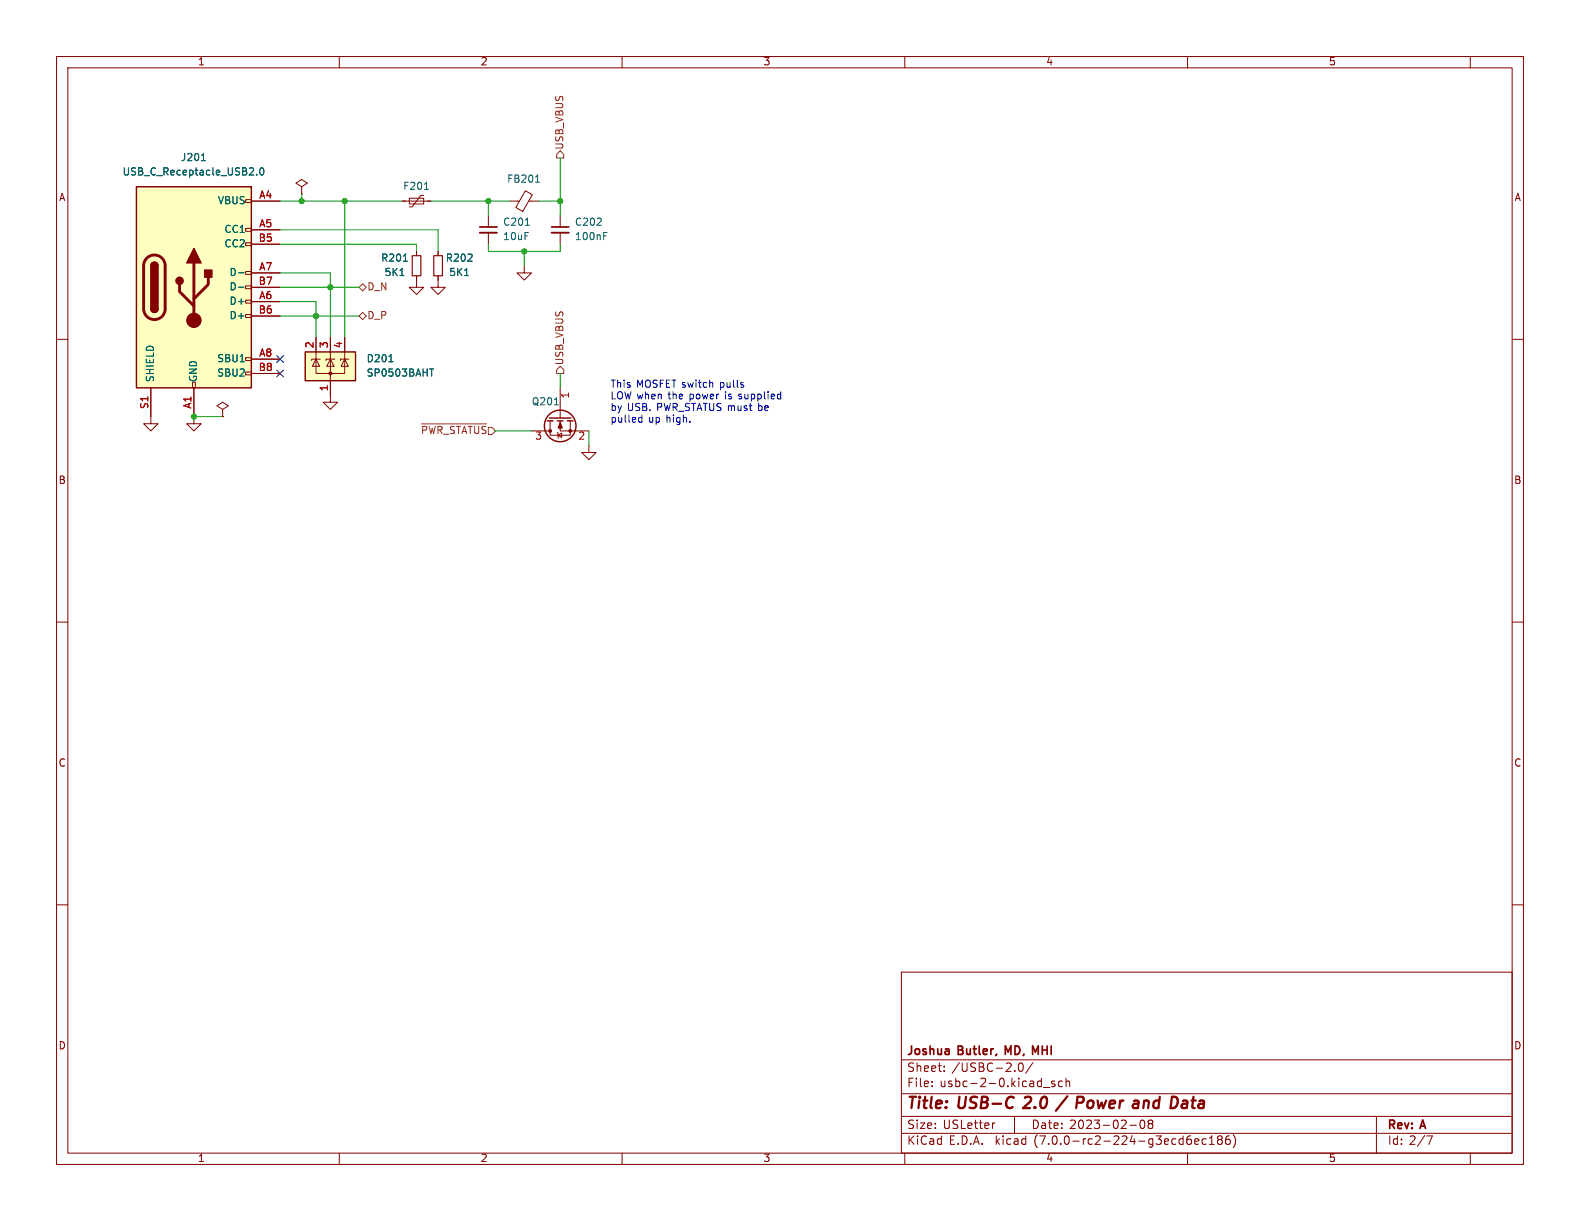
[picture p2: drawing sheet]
<svg xmlns="http://www.w3.org/2000/svg" width="279mm" height="216mm" viewBox="0 0 279 216" stroke-linecap="round" stroke-linejoin="round" font-family="sans-serif">
<g fill="none" stroke="#840000" stroke-width=".18">
<path d="M10 10h259.4v195.9h-259.4zM12 12h255.4v191.9h-255.4zM60 10v2M110 10v2M160 10v2M210 10v2M260 10v2M43.4 35.3h1v.5h-1zM44.4 35.6h5.1M53.3 33l1.1-.6-1.1-.6-1 .6 1 .6v1.3M53.3 34.3h.1M71.1 35.6h5.1"/>
<path d="M72.4 35.1h2.5v1h-2.5zM74.9 34.5h-.5l-1.5 2.1h-.5M86.4 38.1v2M90.2 35.6h1.6M92.9 33.7l1.2 .7-1.7 3-1.2-.7zM93.5 35.6h1.7M99.1 38.1v2M10 60h2M43.4 55.6h1v.5h-1zM43.4 53.1h1v.5h-1zM43.4 50.5h1v.6h-1zM43.4 48h1v.5h-1z"/>
<path d="M43.4 42.9h1v.5h-1zM43.4 40.4h1v.5h-1zM44.4 40.6h5.1M44.4 53.3h5.1M44.4 48.3h5.1M44.4 43.2h5.1M44.4 55.9h5.1M44.4 50.8h5.1M55.9 59.7v3.8M58.4 59.7v11.4h1.3l-1.3 1.3-1.3-1.3h1.3M61 59.7v3.8M73.7 48.8v2h1.2l-1.2 1.3-1.3-1.3h1.3"/>
<path d="M73.7 44.5v.7M77.5 48.8v2h1.2l-1.2 1.3-1.3-1.3h1.3M77.5 44.5v.7M86.4 41.1v2.1M92.7 47v1.3h1.3l-1.3 1.2-1.3-1.2h1.3M99.1 41.1v2.1M267.4 60h2M26.7 68.6v6.3h1.2l-1.2 1.3-1.3-1.3h1.3M34 67.6h.5v1h-.5zM34.3 68.6v6.3h1.3l-1.3 1.3-1.3-1.3h1.3M39.4 72.4l1-.6-1-.7-1 .7 1 .6v1.3M39.4 73.7h.1"/>
<path d="M43.4 65.8h1v.5h-1zM43.4 63.2h1v.6h-1zM44.4 63.5h5.1M44.4 66h5.1M55.9 63.5v2.5h5.1v-2.5M55.9 63.5l.6 1.3h-1.3zM56.6 63.5h-1.5v.3M58.4 63.5l.7 1.3h-1.3zM59.2 63.5h-1.5v.3M61 63.5l.6 1.3h-1.3zM61.7 63.5h-1.5v.3M94 76.2h3.3"/>
<path d="M97.3 74.4v2.6h3.5v-2.6M98.6 76.5l.1 .1v.7l.1 .2M98.7 77l.6-.4v.7zM99.1 74.4v1.8h5M99.1 68.6v5.3M104.1 78.7v1.3h1.3l-1.3 1.3-1.2-1.3h1.2M10 110h2M267.4 110h2M10 160h2M267.4 160h2M159.4 171.9h108v32h-108zM159.4 197.4h108"/>
<path d="M159.4 193.4h108M159.4 187.4h108M164.8 192v.2M164.8 191.2v.2M167 189.3v.2M167 188.5v.2M175.9 198.6h-.2M179.4 197.4v3M180.2 188.1a.81 .81 0 0 0 .4 1.4l.2-.2 .1-.4-.1-.8M182.7 187.9l-1.3 1.9M184.5 192.3h1.2M186.5 191.2h-.3l-.3 .2 .1 .2 .5 .1v.4h-.6"/>
<path d="M187.9 191.2h-.5l-.2 .2v.5l.1 .2h.6M188.5 191.3l.2-.1h.4l.1 1M188.5 190.7v1.5M199.8 199h1.1M201.8 198.1h.1a.81 .81 0 0 1 .6 .6 .81 .81 0 0 1-.3 .8l-.1 .1a.81 .81 0 0 1-.6-.7 .81 .81 0 0 1 .3-.8zM203.3 198.7l-.3-.3 .3-.3h.3l.3 .2-.3 .4M203.3 198.7l-.3 .3 .1 .4 .2 .2h.3l.3-.3-.1-.5-.2-.1M203.3 198.7h.3M243.4 197.4v6.5M60 203.9v2M110 203.9v2M159.4 200.4h108"/>
<path d="M160 203.9v2M210 203.9v2M210.6 201.5l.1 .2-.1 .6M211.3 201.9l.7-.2-.1-.3h-.4l-.2 .2 .1 .7h.5M213.3 201.4h-.4l-.3 .2v.5l.1 .2h.6M213.9 202.4h.8M213.9 201.3l.4-.4v1.5M215.6 201.5l-.3 .3 .1 .4 .2 .2h.3l.2-.3v-.3l-.2-.3M215.6 201.5l-.3-.3 .3-.3h.3l.2 .2-.2 .4M215.6 201.5h.3M217.4 200.9a.59 .59 0 0 0-.7 .6v.6l.2 .2 .4 .1 .2-.2 .1-.5-.2-.2-.4-.1-.3 .3M218.1 200.6a1.72 1.72 0 0 1 0 2.3"/>
<path d="M253.3 200.9l-.6 1.5M260 203.9v2"/>
</g>
<path d="M188.8 193.8l-2.1 2.6M190.6 193.9l.9 .1M191.5 194.8l-.3 .2h-.8M209 195.8l.7 .1M209.4 194.6l-.3 .1M209.8 195.2h-.5l-.3 .3" fill="none" stroke="#840000" stroke-width=".4"/>
<g fill="none" stroke="#840000" stroke-width=".25">
<path d="M24.1 33h20.3v35.6h-20.3zM26.7 54.6a.64 .64 0 0 0 .6 .6 .64 .64 0 0 0 .6-.6M26.7 47a.64 .64 0 0 1 .6-.6 .64 .64 0 0 1 .6 .6M54 62.2h8.9v5.1h-8.9zM96.8 74.4h1M97.2 73.9h3.8M98.6 74.4h1M100.3 74.4h1"/>
<circle cx="99.1" cy="75.3" r="2.79"/>
</g>
<g fill="#840000" stroke="#840000" stroke-width=".18">
<path d="M99.1 74.7l.3 1h-.7z"/>
<circle cx="100.8" cy="76.2" r=".25"/>
<circle cx="97.3" cy="76.2" r=".25"/>
<circle cx="34.3" cy="56.6" r="1.27"/>
<circle cx="58.4" cy="66" r=".25"/>
</g>
<g fill="none" stroke="#006464" stroke-width=".18">
<path d="M35.6 28.4h.7M45.4 30.8v.1M46.1 29.8l.1-.1a.68 .68 0 0 1 .5 .6 .68 .68 0 0 1-.5 .6l-.1-.1-.2-.3zM75.1 33.5h.7M92.9 39.8h.7M94.7 32.2h.7M42.2 48.2h.9M42.2 50.8h.9M70.7 48.7h.8M71.3 46.2h.8M82.2 48.7h.7M106.8 41.1h.6"/>
<path d="M42.5 64h.7M68.8 64h.7M76 65.2h.7M98 71.6h.8"/>
</g>
<path d="M84.8 41.1h3.1M97.5 41.1h3.1" fill="none" stroke="#840000" stroke-width=".33"/>
<path d="M84.8 40.1h3.1M97.5 40.1h3.1" fill="none" stroke="#840000" stroke-width=".3"/>
<g fill="#ffffc2" stroke="#ffffc2" stroke-width=".18">
<path d="M24.1 33h20.3v35.6h-20.3z"/>
<path d="M54 62.2h8.9v5.1h-8.9z"/>
</g>
<path d="M26 45.6a1.9 1.9 0 0 1 2-.4 1.9 1.9 0 0 1 1.2 1.8v7.6a1.91 1.91 0 0 1-1.9 1.9 1.91 1.91 0 0 1-1.9-1.9v-7.8l.2-.6zM31.7 50.3v1.3l2.6 2.5M34.3 46.5v10.1M36.8 49v1.3l-2.5 2.5" fill="none" stroke="#840000" stroke-width=".51"/>
<g fill="#840000" stroke="#840000" stroke-width=".25">
<path d="M26.7 54.6h1.2a.64 .64 0 0 1-.6 .6 .64 .64 0 0 1-.6-.6z"/>
<path d="M26.7 47h1.2v7.6h-1.2z"/>
<path d="M26.9 46.5a.64 .64 0 0 1 .6-.1 .64 .64 0 0 1 .4 .6h-1.2z"/>
<path d="M34.3 43.9l1.3 2.6h-2.6z"/>
<path d="M36.2 47.8h1.3v1.2h-1.3z"/>
<circle cx="31.7" cy="49.7" r=".63"/>
</g>
<path d="M72.9 45.2h1.5v3.6h-1.5zM76.7 45.2h1.5v3.6h-1.5z" fill="none" stroke="#840000" stroke-width=".2"/>
<g fill="none" stroke="#725600" stroke-width=".18">
<path d="M99.1 26.7l.6 .6v.6h-1.3v-.6zM63.5 50.8l.6-.6 .7 .6-.7 .6zM63.5 55.9l.6-.7 .7 .7-.7 .6zM74.6 74.9h11.4M75.5 75.8l-.2-.3-.6-.1v1.3M75.9 75.4l.3 1.3M77 75.4l-.3 1.3M78.2 75.8l-.1-.3-.6-.1v1.3M80.4 75.5l-.5-.1-.3 .4M80.7 75.4h.8M81.1 75.4v1.3M81.7 76.7l.4-1.3 .4 1.3"/>
<path d="M82.8 75.4h.7M83.1 75.4v1.3M83.9 75.4v1M84.7 75.4v1M85.9 75.5l-.5-.1-.2 .4M86.4 75.6h.6l.6 .6-.6 .6h-.6zM99.1 64.8l.6 .6v.6h-1.3v-.6z"/>
</g>
<path d="M113.5 73.4v1.3M113.5 74.6l-.3 .1" fill="none" stroke="#0000c2" stroke-width=".18"/>
<g fill="none" stroke="#009600" stroke-width=".18">
<path d="M49.5 35.6h21.6M53.3 34.3v1.3M61 35.6v24.1M76.2 35.6h14M86.4 35.6v2.5M95.2 35.6h3.9M99.1 27.9v10.2M49.5 53.3h6.4v6.4M49.5 40.6h28v3.9M49.5 50.8h14M49.5 48.3h8.9v11.4M49.5 55.9h14"/>
<path d="M49.5 43.2h24.2v1.3M86.4 43.2v1.3h12.7v-1.3M92.7 44.5v2.5M34.3 73.7h5.1M87.6 76.2h6.4M99.1 66v2.6M104.1 76.2v2.5"/>
</g>
<path d="M48.9 62.9l1.2 1.2M48.9 65.4l1.2 1.2M50.1 62.9l-1.2 1.2M50.1 65.4l-1.2 1.2" fill="none" stroke="#000084" stroke-width=".18"/>
<g fill="#009600" stroke="#009600" stroke-width=".18">
<circle cx="55.9" cy="55.9" r=".46"/>
<circle cx="34.3" cy="73.7" r=".46"/>
<circle cx="53.3" cy="35.6" r=".46"/>
<circle cx="61" cy="35.6" r=".46"/>
<circle cx="58.4" cy="50.8" r=".46"/>
<circle cx="99.1" cy="35.6" r=".46"/>
<circle cx="92.7" cy="44.5" r=".46"/>
<circle cx="86.4" cy="35.6" r=".46"/>
</g>
<g font-size="2.8" fill="#840000">
<text x="160.4" y="196.7">Title:</text>
<text x="169.5" y="196.7">USB-C</text>
<text x="181.8" y="196.7">2.0</text>
<text x="188.4" y="196.7">/</text>
<text x="192.2" y="196.7">Power</text>
<text x="202.9" y="196.7">and</text>
<text x="210.1" y="196.7">Data</text>
</g>
<g font-size="2.1" fill="#840000">
<text x="160.4" y="189.8">Sheet:</text>
<text x="160.4" y="187">Joshua</text>
<text x="168.3" y="189.8">/USBC-2.0/</text>
<text x="169.5" y="187">Butler,</text>
<text x="178.3" y="187">MD, MHI</text>
<text x="160.4" y="192.5">File:</text>
<text x="166.2" y="192.5">usbc-2-0.kicad_sch</text>
<text x="160.4" y="202.7">KiCad</text>
<text x="160.4" y="199.9">Size:</text>
<text x="166.7" y="199.9">USLetter</text>
<text x="167.8" y="202.7">E.D.A.</text>
<text x="176.1" y="202.7">kicad</text>
<text x="182.4" y="199.9">Date:</text>
<text x="183" y="202.7">(7.0.0-rc2-224-g3ecd6ec186)</text>
<text x="189.1" y="199.9">2023-02-08</text>
<text x="245.4" y="200.1">Rev:</text>
<text x="245.4" y="202.7">Id: 2/7</text>
<text x="251.4" y="200.1">A</text>
</g>
<g font-size="1.8" fill="#840000">
<text x="35" y="11.8">1</text>
<text x="85" y="11.8">2</text>
<text x="135" y="11.8">3</text>
<text x="185" y="11.8">4</text>
<text x="235" y="11.8">5</text>
<text x="10.4" y="35.8">A</text>
<text x="267.8" y="35.8">A</text>
<text x="10.3" y="85.8">B</text>
<text x="267.7" y="85.8">B</text>
<text x="10.3" y="135.8">C</text>
<text x="267.7" y="135.8">C</text>
<text x="10.3" y="185.8">D</text>
<text x="267.7" y="185.8">D</text>
<text x="35" y="205.7">1</text>
<text x="85" y="205.7">2</text>
<text x="135" y="205.7">3</text>
<text x="185" y="205.7">4</text>
<text x="235" y="205.7">5</text>
</g>
<g font-size="1.8" fill="#006464">
<text x="31.9" y="28.8">J201</text>
<text x="21.6" y="31.3">USB_C_Receptacle_USB2.0</text>
<text x="71.2" y="33.8">F201</text>
<text x="89.6" y="32.6">FB201</text>
<text x="38.4" y="36.4">VBUS</text>
<text x="39.6" y="41.5">CC1</text>
<text x="88.9" y="40.2">C201</text>
<text x="101.6" y="40.2">C202</text>
<text x="39.6" y="44">CC2</text>
<text x="67.3" y="46.5">R201</text>
<text x="78.8" y="46.5">R202</text>
<text x="88.9" y="42.7">10uF</text>
<text x="101.6" y="42.7">100nF</text>
<text x="40.5" y="49.1">D-</text>
<text x="40.5" y="51.6">D-</text>
<text x="67.9" y="49.1">5K1</text>
<text x="79.4" y="49.1">5K1</text>
<text x="40.5" y="54.2">D+</text>
<text x="40.5" y="56.7">D+</text>
<text x="38.3" y="64.3">SBU1</text>
<text x="64.8" y="64.3">D201</text>
<text x="27.5" y="67.6" transform="rotate(-90 27.5 67.6)">SHIELD</text>
<text x="35.1" y="67.6" transform="rotate(-90 35.1 67.6)">GND</text>
<text x="38.3" y="66.9">SBU2</text>
<text x="64.8" y="66.9">SP0503BAHT</text>
<text x="94" y="71.9">Q201</text>
</g>
<g font-size="1.8" fill="#725600">
<text x="99.9" y="26.5" transform="rotate(-90 99.9 26.5)">USB_VBUS</text>
<text x="65" y="51.6">D_N</text>
<text x="65" y="56.7">D_P</text>
<text x="99.9" y="64.6" transform="rotate(-90 99.9 64.6)">USB_VBUS</text>
<text x="74.3" y="77.6">~{PWR_STATUS}</text>
</g>
<g font-size="1.8" fill="#a90000">
<text x="45.8" y="35.3">A4</text>
<text x="45.8" y="40.4">A5</text>
<text x="45.7" y="42.9">B5</text>
<text x="45.7" y="50.5">B7</text>
<text x="45.8" y="53.1">A6</text>
<text x="45.8" y="48">A7</text>
<text x="45.7" y="55.6">B6</text>
<text x="45.7" y="65.8">B8</text>
<text x="45.8" y="63.2">A8</text>
<text x="55.6" y="61.6" transform="rotate(-90 55.6 61.6)">2</text>
<text x="58.2" y="61.6" transform="rotate(-90 58.2 61.6)">3</text>
<text x="60.7" y="61.6" transform="rotate(-90 60.7 61.6)">4</text>
<text x="58.2" y="69.2" transform="rotate(-90 58.2 69.2)">1</text>
<text x="101" y="70.5" transform="rotate(-90 101 70.5)">1</text>
<text x="26.4" y="72.4" transform="rotate(-90 26.4 72.4)">S1</text>
<text x="34" y="72.3" transform="rotate(-90 34 72.3)">A1</text>
<text x="94.6" y="78.1">3</text>
<text x="102.2" y="78.1">2</text>
</g>
<g font-size="1.8" fill="#0000c2">
<text x="107.9" y="68.8">This</text>
<text x="107.9" y="70.8">LOW when</text>
<text x="112.6" y="68.8">MOSFET switch</text>
<text x="118.3" y="70.8">the</text>
<text x="122.1" y="70.8">power</text>
<text x="127.5" y="68.8">pulls</text>
<text x="128.5" y="70.8">is</text>
<text x="131" y="70.8">supplied</text>
<text x="107.9" y="72.9">by USB. PWR_STATUS must</text>
<text x="107.9" y="74.9">pulled</text>
<text x="114.7" y="74.9">up high.</text>
<text x="134.4" y="72.9">be</text>
</g>
</svg>
